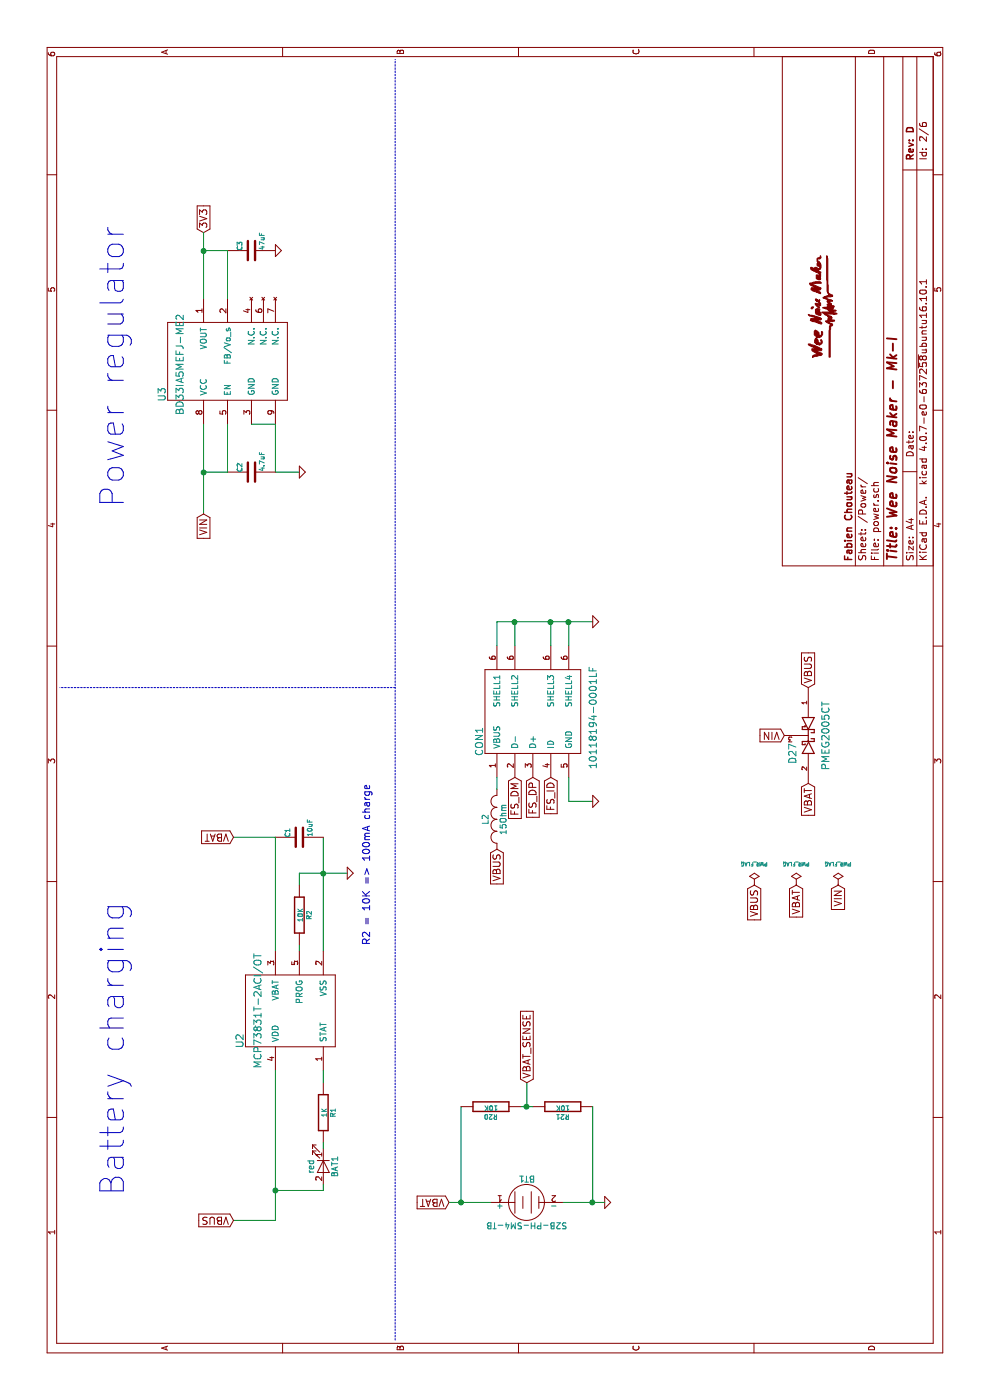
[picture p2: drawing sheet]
EESchema Schematic File Version 2
LIBS:wnm_mk_1-rescue
LIBS:power
LIBS:device
LIBS:transistors
LIBS:conn
LIBS:linear
LIBS:regul
LIBS:74xx
LIBS:cmos4000
LIBS:adc-dac
LIBS:memory
LIBS:xilinx
LIBS:microcontrollers
LIBS:dsp
LIBS:microchip
LIBS:analog_switches
LIBS:motorola
LIBS:texas
LIBS:intel
LIBS:audio
LIBS:interface
LIBS:digital-audio
LIBS:philips
LIBS:display
LIBS:cypress
LIBS:siliconi
LIBS:opto
LIBS:atmel
LIBS:contrib
LIBS:valves
LIBS:74xgxx
LIBS:ac-dc
LIBS:brooktre
LIBS:cmos_ieee
LIBS:dc-dc
LIBS:elec-unifil
LIBS:ftdi
LIBS:gennum
LIBS:graphic
LIBS:logo
LIBS:microchip_pic10mcu
LIBS:microchip_pic12mcu
LIBS:microchip_pic16mcu
LIBS:msp430
LIBS:nxp_armmcu
LIBS:powerint
LIBS:pspice
LIBS:references
LIBS:relays
LIBS:sensors
LIBS:stm8
LIBS:stm32
LIBS:supertex
LIBS:transf
LIBS:ttl_ieee
LIBS:video
LIBS:wee_noise_maker
LIBS:wnm_mk_1-cache
EELAYER 25 0
EELAYER END
$Descr A4 11693 8268
encoding utf-8
Sheet 2 6
Title "Wee Noise Maker - Mk-I"
Date ""
Rev "D"
Comp "Fabien Chouteau"
Comment1 ""
Comment2 ""
Comment3 ""
Comment4 ""
$EndDescr
$Comp
L MCP73831 U2
U 1 1
P 3250 2400
F 0 "U2" H 3000 2800 60  0000 C CNN
F 1 "MCP73831T-2ACI/OT" H 3250 2650 60  0000 C CNN
F 2 "TO_SOT_Packages_SMD:SOT-23-5" H 3000 2850 60  0001 C CNN
F 3 "" H 3000 2850 60  0001 C CNN
	1    3250 2400
	1    0    0    -1  
$EndComp
$Comp
L GND-RESCUE-wnm_mk_1 #PWR07
U 1 1
P 4400 2900
AR Path="/585D2F29" Ref="#PWR07"  Part="1" 
AR Path="/585D2CBE/585D2F29" Ref="#PWR01"  Part="1" 
F 0 "#PWR01" H 4400 2900 30  0001 C CNN
F 1 "GND" H 4400 2830 30  0001 C CNN
F 2 "" H 4400 2900 60  0001 C CNN
F 3 "" H 4400 2900 60  0001 C CNN
	1    4400 2900
	1    0    0    -1  
$EndComp
Wire Wire Line
	3750 2700 4700 2700
$Comp
L R-RESCUE-wnm_mk_1 R2
U 1 1
P 4050 2500
AR Path="/585D2F62" Ref="R2"  Part="1" 
AR Path="/585D2CBE/585D2F62" Ref="R2"  Part="1" 
F 0 "R2" V 4130 2500 40  0000 C CNN
F 1 "10K" V 4057 2501 40  0000 C CNN
F 2 "Resistors_SMD:R_0805" V 3980 2500 30  0001 C CNN
F 3 "" H 4050 2500 30  0000 C CNN
	1    4050 2500
	0    1    1    0   
$EndComp
Wire Wire Line
	4300 2500 4400 2500
Wire Wire Line
	4400 2500 4400 2900
Connection ~ 4400 2700
$Comp
L C-RESCUE-wnm_mk_1 C1
U 1 1
P 4700 2500
AR Path="/585D3088" Ref="C1"  Part="1" 
AR Path="/585D2CBE/585D3088" Ref="C1"  Part="1" 
F 0 "C1" H 4700 2600 40  0000 L CNN
F 1 "10uF" H 4706 2415 40  0000 L CNN
F 2 "Capacitors_SMD:C_0805" H 4738 2350 30  0001 C CNN
F 3 "" H 4700 2500 60  0000 C CNN
	1    4700 2500
	1    0    0    -1  
$EndComp
Wire Wire Line
	4700 2300 3750 2300
Wire Wire Line
	4700 2300 4700 1950
$Comp
L LED BAT1
U 1 1
P 1950 2700
AR Path="/585D348C" Ref="BAT1"  Part="1" 
AR Path="/585D2CBE/585D348C" Ref="BAT1"  Part="1" 
F 0 "BAT1" H 1950 2800 50  0000 C CNN
F 1 "red" H 1950 2600 50  0000 C CNN
F 2 "LEDs:LED_0805" H 1950 2700 60  0001 C CNN
F 3 "" H 1950 2700 60  0000 C CNN
	1    1950 2700
	-1   0    0    1   
$EndComp
$Comp
L R-RESCUE-wnm_mk_1 R1
U 1 1
P 2400 2700
AR Path="/585D34C3" Ref="R1"  Part="1" 
AR Path="/585D2CBE/585D34C3" Ref="R1"  Part="1" 
F 0 "R1" V 2480 2700 40  0000 C CNN
F 1 "1K" V 2407 2701 40  0000 C CNN
F 2 "Resistors_SMD:R_0805" V 2330 2700 30  0001 C CNN
F 3 "" H 2400 2700 30  0000 C CNN
	1    2400 2700
	0    1    1    0   
$EndComp
Wire Wire Line
	1500 2300 2750 2300
Wire Wire Line
	1500 2300 1500 1950
Wire Wire Line
	1750 2700 1750 2300
Connection ~ 1750 2300
Text GLabel 1500 1950 1    60   Input ~ 0
VBUS
$Comp
L PWR_FLAG #FLG02
U 1 1
P 4300 6300
F 0 "#FLG02" H 4300 6395 30  0001 C CNN
F 1 "PWR_FLAG" H 4300 6480 30  0000 C CNN
F 2 "" H 4300 6300 60  0001 C CNN
F 3 "" H 4300 6300 60  0001 C CNN
	1    4300 6300
	0    1    1    0   
$EndComp
$Comp
L PWR_FLAG #FLG03
U 1 1
P 4300 6650
F 0 "#FLG03" H 4300 6745 30  0001 C CNN
F 1 "PWR_FLAG" H 4300 6830 30  0000 C CNN
F 2 "" H 4300 6650 60  0001 C CNN
F 3 "" H 4300 6650 60  0001 C CNN
	1    4300 6650
	0    1    1    0   
$EndComp
Text GLabel 4300 6300 0    60   Input ~ 0
VBUS
Text GLabel 4300 6650 0    60   Input ~ 0
VBAT
Text GLabel 4700 1950 1    60   Input ~ 0
VBAT
Wire Notes Line
	500  3300 11200 3300
Text Notes 1700 1050 0    197  ~ 0
Battery charging
$Comp
L BD33IA5 U3
U 1 1
P 8650 1500
F 0 "U3" H 8400 1650 60  0000 C CNN
F 1 "BD33IA5MEFJ-ME2" H 8650 1500 60  0000 C CNN
F 2 "POSS:HTSOP-J8" H 8650 1500 60  0001 C CNN
F 3 "" H 8650 1500 60  0001 C CNN
	1    8650 1500
	1    0    0    -1  
$EndComp
Text GLabel 5950 6750 2    60   Input ~ 0
VBUS
Text GLabel 5550 6550 1    60   Input ~ 0
VIN
Text GLabel 5150 6750 0    60   Input ~ 0
VBAT
Wire Wire Line
	7400 1700 8150 1700
Text GLabel 7400 1700 0    60   Input ~ 0
VIN
$Comp
L GND-RESCUE-wnm_mk_1 #PWR010
U 1 1
P 7750 2500
AR Path="/585D49CE" Ref="#PWR010"  Part="1" 
AR Path="/585D2CBE/585D49CE" Ref="#PWR04"  Part="1" 
F 0 "#PWR04" H 7750 2500 30  0001 C CNN
F 1 "GND" H 7750 2430 30  0001 C CNN
F 2 "" H 7750 2500 60  0001 C CNN
F 3 "" H 7750 2500 60  0001 C CNN
	1    7750 2500
	1    0    0    -1  
$EndComp
Wire Wire Line
	7750 2500 7750 2300
Wire Wire Line
	7750 2300 8150 2300
Wire Wire Line
	9600 1900 9600 1700
Connection ~ 9600 1700
Text GLabel 9750 1700 2    60   Input ~ 0
3V3
$Comp
L PWR_FLAG #FLG05
U 1 1
P 4300 7000
F 0 "#FLG05" H 4300 7095 30  0001 C CNN
F 1 "PWR_FLAG" H 4300 7180 30  0000 C CNN
F 2 "" H 4300 7000 60  0001 C CNN
F 3 "" H 4300 7000 60  0001 C CNN
	1    4300 7000
	0    1    1    0   
$EndComp
Text GLabel 4300 7000 0    60   Input ~ 0
VIN
$Comp
L C-RESCUE-wnm_mk_1 C3
U 1 1
P 9600 2100
AR Path="/585D5B09" Ref="C3"  Part="1" 
AR Path="/585D2CBE/585D5B09" Ref="C3"  Part="1" 
F 0 "C3" H 9600 2200 40  0000 L CNN
F 1 "47uF" H 9606 2015 40  0000 L CNN
F 2 "Capacitors_SMD:C_1206" H 9638 1950 30  0001 C CNN
F 3 "" H 9600 2100 60  0000 C CNN
	1    9600 2100
	1    0    0    -1  
$EndComp
$Comp
L GND-RESCUE-wnm_mk_1 #PWR012
U 1 1
P 9600 2300
AR Path="/585D5C16" Ref="#PWR012"  Part="1" 
AR Path="/585D2CBE/585D5C16" Ref="#PWR06"  Part="1" 
F 0 "#PWR06" H 9600 2300 30  0001 C CNN
F 1 "GND" H 9600 2230 30  0001 C CNN
F 2 "" H 9600 2300 60  0001 C CNN
F 3 "" H 9600 2300 60  0001 C CNN
	1    9600 2300
	1    0    0    -1  
$EndComp
$Comp
L C-RESCUE-wnm_mk_1 C2
U 1 1
P 7750 2100
AR Path="/585D5D4C" Ref="C2"  Part="1" 
AR Path="/585D2CBE/585D5D4C" Ref="C2"  Part="1" 
F 0 "C2" H 7750 2200 40  0000 L CNN
F 1 "4.7uF" H 7756 2015 40  0000 L CNN
F 2 "Capacitors_SMD:C_0805" H 7788 1950 30  0001 C CNN
F 3 "" H 7750 2100 60  0000 C CNN
	1    7750 2100
	1    0    0    -1  
$EndComp
Wire Wire Line
	8150 1900 7750 1900
Wire Wire Line
	7750 1900 7750 1700
Connection ~ 7750 1700
Wire Wire Line
	9200 1900 9600 1900
Wire Wire Line
	9200 1700 9750 1700
Wire Notes Line
	5950 3300 5950 500 
Text Notes 7450 1050 0    197  ~ 0
Power regulator
Wire Wire Line
	8150 2300 8150 2100
Wire Wire Line
	2650 2700 2750 2700
Wire Wire Line
	3800 2500 3750 2500
$Comp
L USB-MICRO-B CON1
U 1 1
P 5750 4450
F 0 "CON1" H 5500 4900 60  0000 C CNN
F 1 "10118194-0001LF" H 5700 3950 60  0000 C CNN
F 2 "Connect:USB_Micro-B" H 5750 4450 60  0001 C CNN
F 3 "" H 5750 4450 60  0001 C CNN
	1    5750 4450
	1    0    0    -1  
$EndComp
Wire Wire Line
	6300 4150 6500 4150
Wire Wire Line
	6500 4150 6500 4950
Wire Wire Line
	6300 4300 6500 4300
Connection ~ 6500 4300
Wire Wire Line
	6300 4600 6500 4600
Connection ~ 6500 4600
Wire Wire Line
	6300 4750 6500 4750
Connection ~ 6500 4750
$Comp
L GND-RESCUE-wnm_mk_1 #PWR013
U 1 1
P 6500 4950
AR Path="/585CFC1E" Ref="#PWR013"  Part="1" 
AR Path="/585D2CBE/585CFC1E" Ref="#PWR07"  Part="1" 
F 0 "#PWR07" H 6500 4950 30  0001 C CNN
F 1 "GND" H 6500 4880 30  0001 C CNN
F 2 "" H 6500 4950 60  0001 C CNN
F 3 "" H 6500 4950 60  0001 C CNN
	1    6500 4950
	1    0    0    -1  
$EndComp
Text GLabel 4600 4150 0    60   Input ~ 0
VBUS
Wire Wire Line
	5200 4750 5000 4750
Wire Wire Line
	5000 4750 5000 4950
$Comp
L GND-RESCUE-wnm_mk_1 #PWR014
U 1 1
P 5000 4950
AR Path="/585CFC9F" Ref="#PWR014"  Part="1" 
AR Path="/585D2CBE/585CFC9F" Ref="#PWR08"  Part="1" 
F 0 "#PWR08" H 5000 4950 30  0001 C CNN
F 1 "GND" H 5000 4880 30  0001 C CNN
F 2 "" H 5000 4950 60  0001 C CNN
F 3 "" H 5000 4950 60  0001 C CNN
	1    5000 4950
	1    0    0    -1  
$EndComp
Text Notes 3800 3100 0    60   ~ 0
R2 = 10K => 100mA charge\n
$Comp
L DOUBLE_SCH_KCOM_PMEG2005CT D27
U 1 1
P 5550 6750
F 0 "D27" H 5700 6625 60  0000 C CNN
F 1 "PMEG2005CT" H 5550 6900 60  0000 C CNN
F 2 "TO_SOT_Packages_SMD:SOT-23" H 5550 6750 60  0001 C CNN
F 3 "" H 5550 6750 60  0000 C CNN
	1    5550 6750
	-1   0    0    1   
$EndComp
Text GLabel 5200 4300 0    60   Input ~ 0
FS_DM
Text GLabel 5200 4450 0    60   Input ~ 0
FS_DP
$Comp
L BATTERY BT1
U 1 1
P 1650 4400
F 0 "BT1" H 1650 4600 50  0000 C CNN
F 1 "S2B-PH-SM4-TB" H 1650 4210 50  0000 C CNN
F 2 "Connectors_JST:JST_PH_S2B-PH-SM4-TB_02x2.00mm_Angled" H 1650 4400 60  0001 C CNN
F 3 "" H 1650 4400 60  0000 C CNN
	1    1650 4400
	0    1    1    0   
$EndComp
Text GLabel 1650 3750 1    60   Input ~ 0
VBAT
$Comp
L GND-RESCUE-wnm_mk_1 #PWR015
U 1 1
P 1650 5050
AR Path="/585D1BAC" Ref="#PWR015"  Part="1" 
AR Path="/585D2CBE/585D1BAC" Ref="#PWR09"  Part="1" 
F 0 "#PWR09" H 1650 5050 30  0001 C CNN
F 1 "GND" H 1650 4980 30  0001 C CNN
F 2 "" H 1650 5050 60  0001 C CNN
F 3 "" H 1650 5050 60  0001 C CNN
	1    1650 5050
	1    0    0    -1  
$EndComp
$Comp
L INDUCTOR_SMALL L2
U 1 1
P 4850 4150
F 0 "L2" H 4850 4250 50  0000 C CNN
F 1 "15Ohm" H 4850 4100 50  0000 C CNN
F 2 "Capacitors_SMD:C_0805" H 4850 4150 60  0001 C CNN
F 3 "" H 4850 4150 60  0000 C CNN
	1    4850 4150
	1    0    0    -1  
$EndComp
Wire Wire Line
	1800 2700 1750 2700
Wire Wire Line
	2100 2700 2150 2700
$Comp
L R-RESCUE-wnm_mk_1 R20
U 1 1
P 2450 4100
F 0 "R20" V 2530 4100 40  0000 C CNN
F 1 "10K" V 2457 4101 40  0000 C CNN
F 2 "Resistors_SMD:R_0805" V 2380 4100 30  0001 C CNN
F 3 "" H 2450 4100 30  0000 C CNN
	1    2450 4100
	-1   0    0    1   
$EndComp
$Comp
L R-RESCUE-wnm_mk_1 R21
U 1 1
P 2450 4700
F 0 "R21" V 2530 4700 40  0000 C CNN
F 1 "10K" V 2457 4701 40  0000 C CNN
F 2 "Resistors_SMD:R_0805" V 2380 4700 30  0001 C CNN
F 3 "" H 2450 4700 30  0000 C CNN
	1    2450 4700
	-1   0    0    1   
$EndComp
Wire Wire Line
	2450 4350 2450 4450
Wire Wire Line
	2450 3850 1650 3850
Wire Wire Line
	1650 3750 1650 4100
Wire Wire Line
	1650 4700 1650 5050
Wire Wire Line
	1650 4950 2450 4950
Connection ~ 1650 4950
Connection ~ 1650 3850
Wire Wire Line
	2450 4400 2650 4400
Connection ~ 2450 4400
Text GLabel 2650 4400 2    60   Input ~ 0
VBAT_SENSE
Wire Wire Line
	5200 4150 5100 4150
Text GLabel 5200 4600 0    60   Input ~ 0
FS_ID
$EndSCHEMATC
